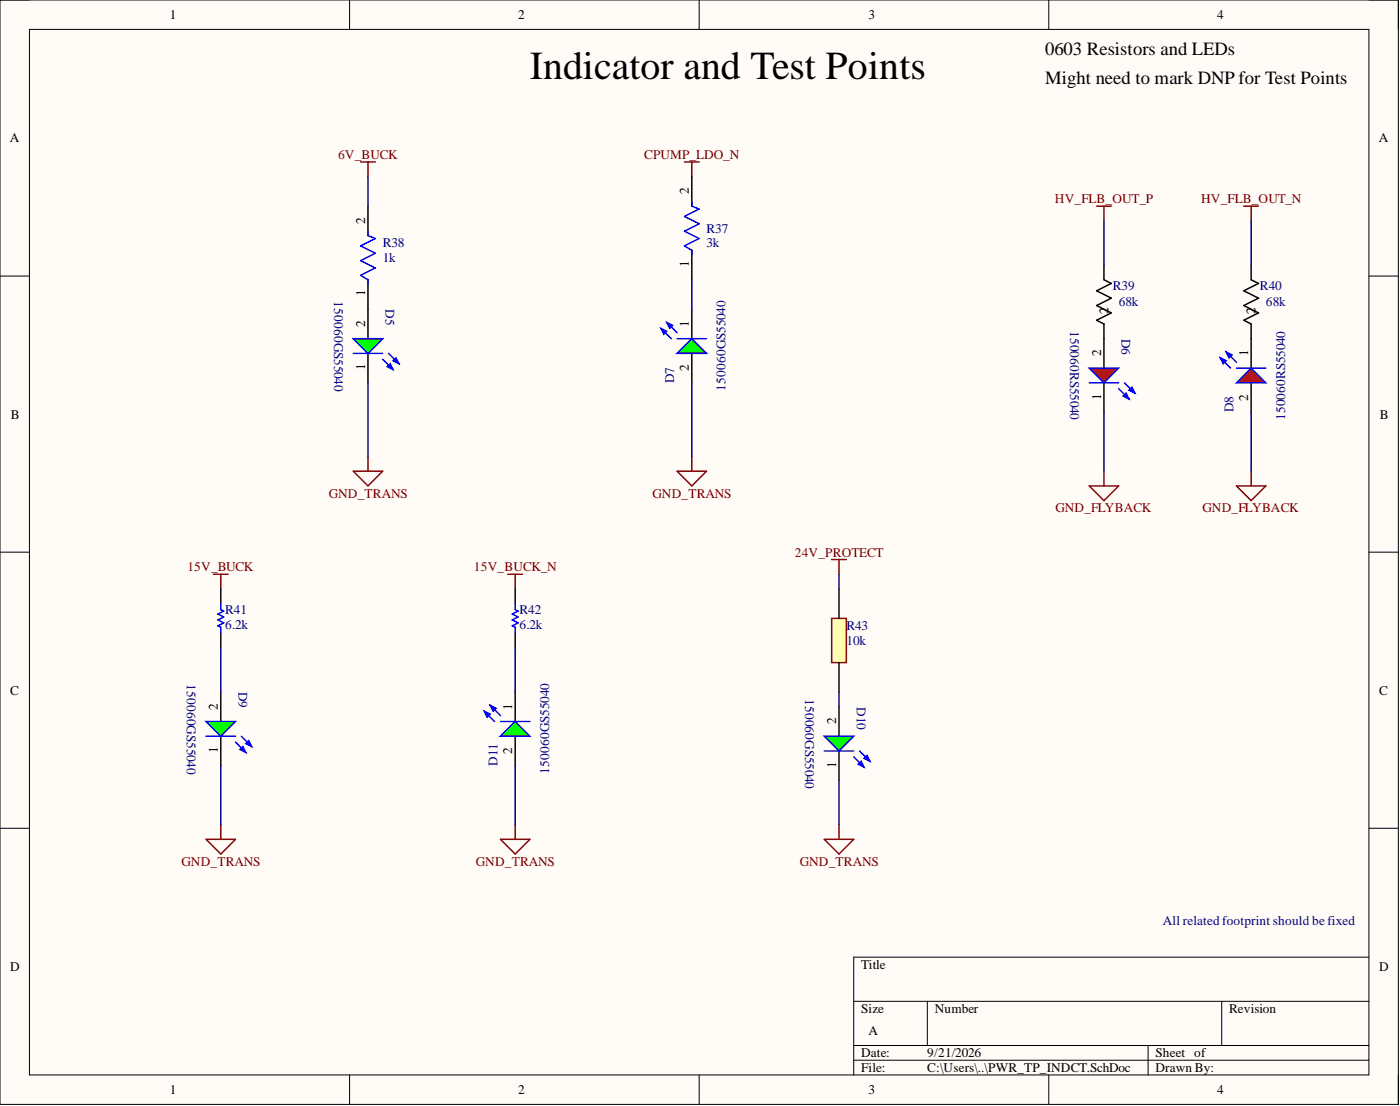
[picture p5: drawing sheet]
<svg xmlns="http://www.w3.org/2000/svg" width="241mm" height="190mm" viewBox="0 0 241 190" stroke-linecap="round" stroke-linejoin="round" font-family="sans-serif">
<path d="M0 0h241v190.2h-241z" fill-rule="evenodd" fill="#fffcf8"/>
<path d="M0 0h241v190.2h-241z" fill="none" stroke="#000" stroke-width=".17"/>
<path d="M5.1 5.1h230.8v180.1h-230.8z" fill-rule="evenodd" fill="#fffcf8"/>
<g fill="none" stroke="#000" stroke-width=".17">
<path d="M0 0h5.1M60.3 0v5.1M120.5 0v5.1M180.8 0v5.1M235.9 0h5.1v5.1M5.1 5.1h230.8v180.1h-230.8zM0 47.6h5.1M235.9 47.6h5.1M0 95.1h5.1M235.9 95.1h5.1M0 142.7h5.1M235.9 142.7h5.1"/>
<path d="M147.1 172.5h88.8M159.8 172.5v7.6M210.6 172.5v7.6M235.9 164.9h-88.8v20.3M60.3 185.2v5M120.5 185.2v5M147.1 180.1h88.8M147.1 182.6h88.8M180.8 185.2v5M197.9 180.1v5.1M241 185.2v5"/>
</g>
<g fill="none" stroke="#800000" stroke-width=".25">
<path d="M62.2 27.9h2.5M63.4 27.9v2.5M63.4 78.6v2.6M119.2 78.6v2.6M36.8 98.9h2.5M38.1 98.9v2.6M60.9 81.2h5.1l-2.6 2.5zM87.5 98.9h2.6M88.8 98.9v2.6M116.7 81.2h5.1l-2.6 2.5zM143.3 96.4h2.6M144.6 96.4v2.5"/>
<path d="M35.5 144.6h5.1l-2.5 2.5zM38.1 142v2.6M86.3 144.6h5l-2.5 2.5zM88.8 142v2.6M142.1 144.6h5l-2.5 2.5zM144.6 142v2.6"/>
</g>
<path d="M63.4 53.3v5M63.4 60.9v5" fill="none" stroke="#000" stroke-width=".25"/>
<path d="M60.9 58.3h5.1l-2.6 2.6z" fill="#0f0"/>
<path d="M60.9 58.3h5.1l-2.6 2.6zM66 61.9l1.7 1.8M67 60.9l1.8 1.7" fill="none" stroke="#00f" stroke-width=".25"/>
<path d="M66.7 63.2l.5-.6 .5 1.1z" fill="#00f"/>
<path d="M66.7 63.2l.5-.6 .5 1.1z" fill="none" stroke="#00f" stroke-width=".25"/>
<path d="M67.7 62.1l.5-.5 .6 1z" fill="#00f"/>
<path d="M60.9 60.9h5.1M67.7 62.1l.5-.5 .6 1z" fill="none" stroke="#00f" stroke-width=".25"/>
<path d="M119.2 53.3v5M119.2 60.9v5" fill="none" stroke="#000" stroke-width=".25"/>
<path d="M116.7 60.9l2.5-2.6 2.6 2.6z" fill="#0f0"/>
<path d="M113.9 56.6l1.8 1.7M114.9 55.5l1.8 1.8M116.7 60.9l2.5-2.6 2.6 2.6z" fill="none" stroke="#00f" stroke-width=".25"/>
<path d="M114.9 55.5l1 .5-.5 .6z" fill="#00f"/>
<path d="M114.9 55.5l1 .5-.5 .6z" fill="none" stroke="#00f" stroke-width=".25"/>
<path d="M113.9 56.6l1 .5-.5 .5z" fill="#00f"/>
<path d="M113.9 56.6l1 .5-.5 .5zM116.7 58.3h5.1" fill="none" stroke="#00f" stroke-width=".25"/>
<path d="M88.8 119.2v5.1M88.8 126.8v5.1" fill="none" stroke="#000" stroke-width=".25"/>
<path d="M86.3 126.8l2.5-2.5 2.5 2.5z" fill="#0f0"/>
<path d="M83.5 122.5l1.7 1.8M84.5 121.5l1.8 1.8M86.3 126.8l2.5-2.5 2.5 2.5z" fill="none" stroke="#00f" stroke-width=".25"/>
<path d="M84.5 121.5l1 .5-.5 .5z" fill="#00f"/>
<path d="M84.5 121.5l1 .5-.5 .5z" fill="none" stroke="#00f" stroke-width=".25"/>
<path d="M83.5 122.5l1 .5-.5 .5z" fill="#00f"/>
<path d="M83.5 122.5l1 .5-.5 .5zM86.3 124.3h5" fill="none" stroke="#00f" stroke-width=".25"/>
<path d="M144.6 121.7v5.1M144.6 129.4v5" fill="none" stroke="#000" stroke-width=".25"/>
<path d="M142.1 126.8h5l-2.5 2.6z" fill="#0f0"/>
<path d="M142.1 126.8h5l-2.5 2.6zM147.1 130.4l1.8 1.7M148.2 129.4l1.7 1.7" fill="none" stroke="#00f" stroke-width=".25"/>
<path d="M147.9 131.6l.5-.5 .5 1z" fill="#00f"/>
<path d="M147.9 131.6l.5-.5 .5 1z" fill="none" stroke="#00f" stroke-width=".25"/>
<path d="M148.9 130.6l.5-.5 .5 1z" fill="#00f"/>
<path d="M142.1 129.4h5M148.9 130.6l.5-.5 .5 1z" fill="none" stroke="#00f" stroke-width=".25"/>
<path d="M38.1 119.2v5.1M38.1 126.8v5.1" fill="none" stroke="#000" stroke-width=".25"/>
<path d="M35.5 124.3h5.1l-2.5 2.5z" fill="#0f0"/>
<path d="M35.5 124.3h5.1l-2.5 2.5zM40.6 127.8l1.8 1.8M41.6 126.8l1.8 1.8" fill="none" stroke="#00f" stroke-width=".25"/>
<path d="M41.4 129.1l.5-.5 .5 1z" fill="#00f"/>
<path d="M41.4 129.1l.5-.5 .5 1z" fill="none" stroke="#00f" stroke-width=".25"/>
<path d="M42.4 128.1l.5-.5 .5 1z" fill="#00f"/>
<path d="M35.5 126.8h5.1M42.4 128.1l.5-.5 .5 1z" fill="none" stroke="#00f" stroke-width=".25"/>
<path d="M190.3 58.3v5.1M190.3 65.9v5.1" fill="none" stroke="#000" stroke-width=".25"/>
<path d="M187.7 63.4h5.1l-2.5 2.5z" fill="#f00"/>
<path d="M187.7 63.4h5.1l-2.5 2.5zM192.8 67l1.8 1.7M193.8 65.9l1.8 1.8" fill="none" stroke="#00f" stroke-width=".25"/>
<path d="M193.6 68.2l.5-.5 .5 1z" fill="#00f"/>
<path d="M193.6 68.2l.5-.5 .5 1z" fill="none" stroke="#00f" stroke-width=".25"/>
<path d="M194.6 67.2l.5-.5 .5 1z" fill="#00f"/>
<path d="M187.7 65.9h5.1M194.6 67.2l.5-.5 .5 1z" fill="none" stroke="#00f" stroke-width=".25"/>
<path d="M215.6 58.3v5.1M215.6 65.9v5.1" fill="none" stroke="#000" stroke-width=".25"/>
<path d="M213.1 65.9l2.5-2.5 2.6 2.5z" fill="#f00"/>
<path d="M210.3 61.6l1.8 1.8M211.3 60.6l1.8 1.8M213.1 65.9l2.5-2.5 2.6 2.5z" fill="none" stroke="#00f" stroke-width=".25"/>
<path d="M211.3 60.6l1 .5-.5 .5z" fill="#00f"/>
<path d="M211.3 60.6l1 .5-.5 .5z" fill="none" stroke="#00f" stroke-width=".25"/>
<path d="M210.3 61.6l1 .5-.5 .5z" fill="#00f"/>
<path d="M210.3 61.6l1 .5-.5 .5zM213.1 63.4h5.1" fill="none" stroke="#00f" stroke-width=".25"/>
<path d="M189 35.5h2.5M190.3 35.5v2.5M214.4 35.5h2.5M215.6 35.5v2.5M187.7 83.7h5.1l-2.5 2.5zM190.3 81.2v2.5M213.1 83.7h5.1l-2.6 2.5zM215.6 81.2v2.5" fill="none" stroke="#800000" stroke-width=".25"/>
<path d="M143.3 106.5h2.6v7.6h-2.6z" fill-rule="evenodd" fill="#ffffb0"/>
<path d="M143.3 106.5h2.6v7.6h-2.6z" fill="none" stroke="#800000" stroke-width=".25"/>
<path d="M63.4 35.5v5.1M63.4 48.2v5.1M119.2 43.1v5.1M190.3 45.6v2.6l1.2 .6-2.5 1.3 2.5 1.3-2.5 1.2 2.5 1.3-2.5 1.3 1.3 .6v2.5M215.6 45.6v2.6l1.3 .6-2.5 1.3 2.5 1.3-2.5 1.2 2.5 1.3-2.5 1.3 1.2 .6v2.5M38.1 101.5v2.5M38.1 109.1v2.5M88.8 101.5v2.5M88.8 109.1v2.5M144.6 101.5v5M144.6 114.1v5.1" fill="none" stroke="#000" stroke-width=".25"/>
<path d="M63.4 39.8v.8l1.3 .5-2.5 1.3 2.5 1.2-2.5 1.3 2.5 1.3-2.5 1.2 1.2 .8v.7M120.5 36l-2.5 1.3 2.5 1.2-2.5 1.3 2.5 1.3-2.5 1.3 1.2 .7v.8M38.1 104v1l.5 .3-1.1 .5 1.1 .5-1.1 .5 1.1 .5-1.1 .5 .6 .2v1.1M88.8 104v1l.5 .3-1 .5 1 .5-1 .5 1 .5-1 .5 .5 .2v1.1" fill="none" stroke="#00f" stroke-width=".25"/>
<g fill="none" stroke="#000080" stroke-width=".25">
<path d="M63.4 30.4v5.1M190.3 38v7.6M215.6 38v7.6M119.2 48.2v5.1M63.4 65.9v12.7M119.2 65.9v12.7M190.3 71v10.2M215.6 71v10.2M144.6 98.9v2.6M38.1 111.6v7.6M88.8 111.6v7.6M144.6 119.2v2.5"/>
<path d="M38.1 131.9v10.1M88.8 131.9v10.1M144.6 134.4v7.6"/>
</g>
<text font-size="6.8" x="91.3" y="13.7">Indicator and Test Points</text>
<text font-size="6.4" fill="#00f" x="118.5" y="34">PIR3702</text>
<g font-size="3.2">
<text x="180.1" y="9.5">0603 Resistors and LEDs</text>
<text x="180.1" y="14.5">Might need to mark DNP for Test Points</text>
</g>
<g font-size="2.3">
<text x="29.3" y="3.3">1</text>
<text x="89.3" y="3.3">2</text>
<text x="149.7" y="3.3">3</text>
<text x="209.8" y="3.3">4</text>
<text x="1.7" y="24.5">A</text>
<text x="237.6" y="24.5">A</text>
<text x="118.7" y="33.5" transform="rotate(-90 118.7 33.5)">2</text>
<text x="62.9" y="38.5" transform="rotate(-90 62.9 38.5)">2</text>
<text x="118.7" y="46" transform="rotate(-90 118.7 46)">1</text>
<text x="62.9" y="51.1" transform="rotate(-90 62.9 51.1)">1</text>
<text x="62.9" y="56.3" transform="rotate(-90 62.9 56.3)">2</text>
<text x="118.7" y="56.3" transform="rotate(-90 118.7 56.3)">1</text>
<text x="191" y="54" transform="rotate(-90 191 54)">2</text>
<text x="216.4" y="54" transform="rotate(-90 216.4 54)">2</text>
<text x="62.9" y="63.7" transform="rotate(-90 62.9 63.7)">1</text>
<text x="118.7" y="63.9" transform="rotate(-90 118.7 63.9)">2</text>
<text x="189.8" y="61.4" transform="rotate(-90 189.8 61.4)">2</text>
<text x="215.1" y="61.4" transform="rotate(-90 215.1 61.4)">1</text>
<text x="189.8" y="68.8" transform="rotate(-90 189.8 68.8)">1</text>
<text x="215.1" y="69" transform="rotate(-90 215.1 69)">2</text>
<text x="1.9" y="72.1">B</text>
<text x="237.8" y="72.1">B</text>
<text x="1.8" y="119.6">C</text>
<text x="237.7" y="119.6">C</text>
<text x="37.5" y="122.2" transform="rotate(-90 37.5 122.2)">2</text>
<text x="88.3" y="122.2" transform="rotate(-90 88.3 122.2)">1</text>
<text x="144.1" y="124.8" transform="rotate(-90 144.1 124.8)">2</text>
<text x="37.5" y="129.7" transform="rotate(-90 37.5 129.7)">1</text>
<text x="88.3" y="129.9" transform="rotate(-90 88.3 129.9)">2</text>
<text x="144.1" y="132.2" transform="rotate(-90 144.1 132.2)">1</text>
<text x="1.8" y="167.2">D</text>
<text x="148.4" y="166.9">Title</text>
<text x="237.7" y="167.2">D</text>
<text x="148.4" y="174.5">Size</text>
<text x="149.7" y="178.3">A</text>
<text x="161.1" y="174.5">Number</text>
<text x="211.8" y="174.5">Revision</text>
<text x="148.4" y="182.1">Date:</text>
<text x="148.4" y="184.6">File:</text>
<text x="159.8" y="182.1">9/21/2026</text>
<text x="159.8" y="184.6">C:\Users\..\PWR_TP_INDCT.SchDoc</text>
<text x="199.2" y="182.1">Sheet of</text>
<text x="199.2" y="184.6">Drawn By:</text>
<text x="29.3" y="188.4">1</text>
<text x="89.3" y="188.4">2</text>
<text x="149.7" y="188.4">3</text>
<text x="209.8" y="188.4">4</text>
</g>
<g font-size="2.3" fill="#800000">
<text x="58.3" y="27.4">6V_BUCK</text>
<text x="111" y="27.4">CPUMP_LDO_N</text>
<text x="181.8" y="35">HV_FLB_OUT_P</text>
<text x="207" y="35">HV_FLB_OUT_N</text>
<text x="56.7" y="85.7">GND_TRANS</text>
<text x="112.5" y="85.7">GND_TRANS</text>
<text x="181.9" y="88.3">GND_FLYBACK</text>
<text x="207.3" y="88.3">GND_FLYBACK</text>
<text x="137" y="95.9">24V_PROTECT</text>
<text x="32.3" y="98.4">15V_BUCK</text>
<text x="81.7" y="98.4">15V_BUCK_N</text>
<text x="31.3" y="149.1">GND_TRANS</text>
<text x="82" y="149.1">GND_TRANS</text>
<text x="137.8" y="149.1">GND_TRANS</text>
</g>
<g font-size="2.3" fill="#000080">
<text x="121.8" y="40.1">R37</text>
<text x="66" y="45.1">1k</text>
<text x="66" y="42.6">R38</text>
<text x="121.8" y="42.6">3k</text>
<text x="57.6" y="51.9" transform="rotate(90 57.6 51.9)">150060GS55040</text>
<text x="66.5" y="53.3" transform="rotate(90 66.5 53.3)">D5</text>
<text x="191.8" y="50">R39</text>
<text x="192.8" y="52.8">68k</text>
<text x="217.2" y="50">R40</text>
<text x="218.2" y="52.8">68k</text>
<text x="184.4" y="57" transform="rotate(90 184.4 57)">150060RS55040</text>
<text x="193.3" y="58.3" transform="rotate(90 193.3 58.3)">D6</text>
<text x="116.2" y="65.9" transform="rotate(-90 116.2 65.9)">D7</text>
<text x="125.1" y="67.3" transform="rotate(-90 125.1 67.3)">150060GS55040</text>
<text x="212.6" y="71" transform="rotate(-90 212.6 71)">D8</text>
<text x="221.5" y="72.4" transform="rotate(-90 221.5 72.4)">150060RS55040</text>
<text x="38.8" y="105.8">R41</text>
<text x="89.6" y="105.8">R42</text>
<text x="38.8" y="108.3">6.2k</text>
<text x="89.6" y="108.3">6.2k</text>
<text x="145.9" y="111.1">10k</text>
<text x="145.9" y="108.6">R43</text>
<text x="32.2" y="117.9" transform="rotate(90 32.2 117.9)">150060GS55040</text>
<text x="41.1" y="119.2" transform="rotate(90 41.1 119.2)">D9</text>
<text x="138.8" y="120.4" transform="rotate(90 138.8 120.4)">150060GS55040</text>
<text x="147.7" y="121.7" transform="rotate(90 147.7 121.7)">D10</text>
<text x="85.8" y="131.9" transform="rotate(-90 85.8 131.9)">D11</text>
<text x="94.6" y="133.2" transform="rotate(-90 94.6 133.2)">150060GS55040</text>
<text x="200.4" y="159.3">All related footprint should be fixed</text>
</g>
</svg>
